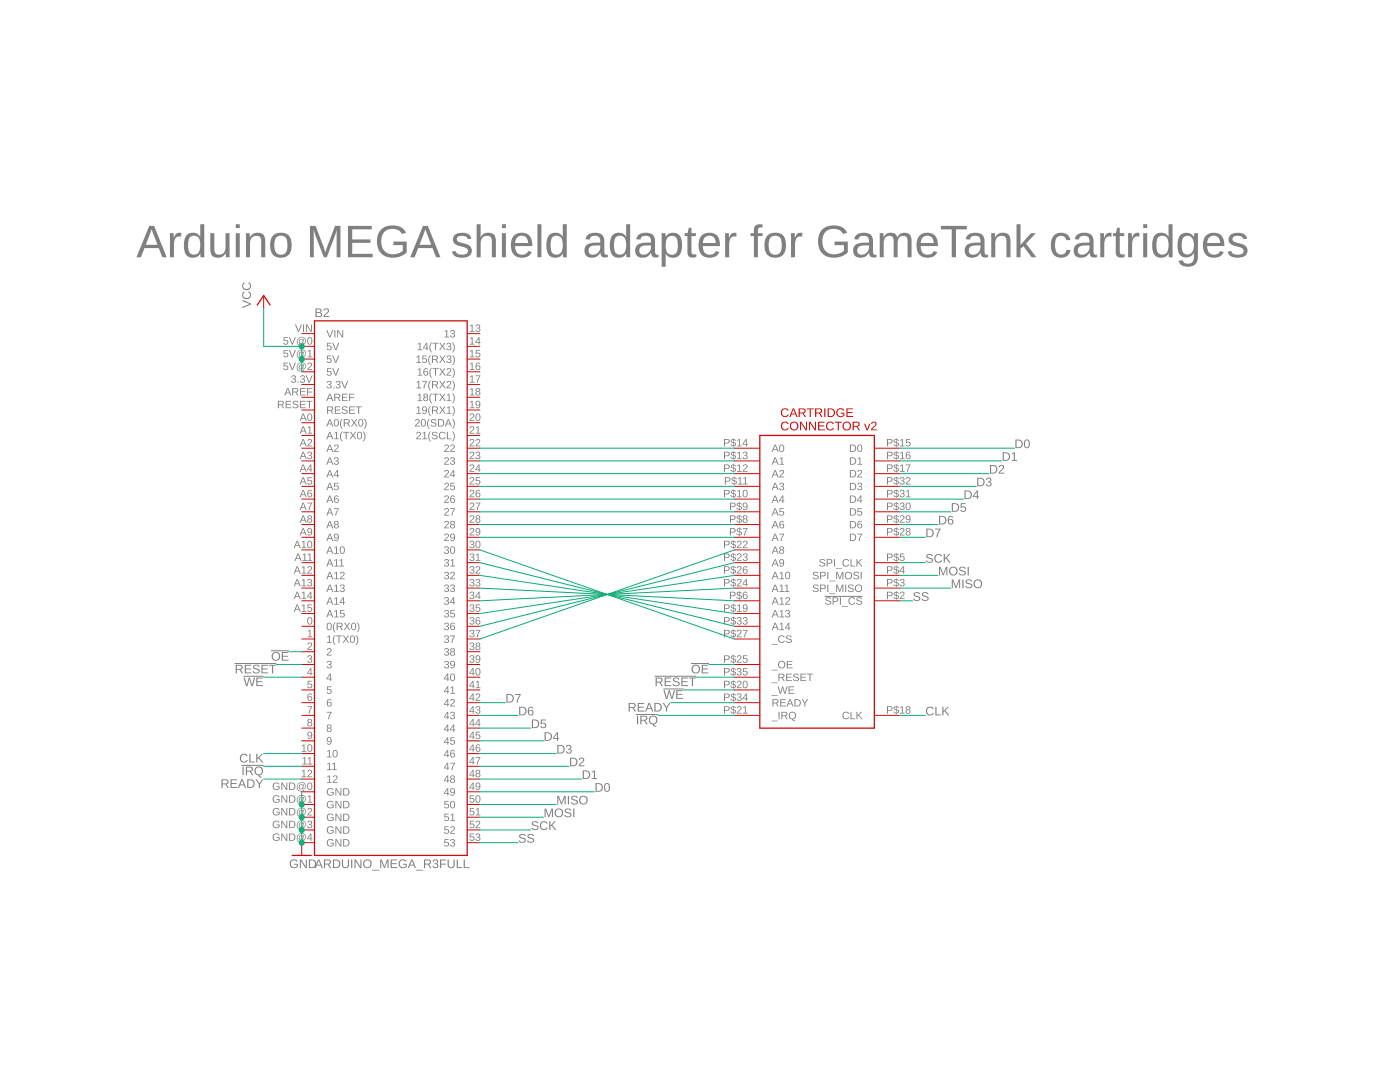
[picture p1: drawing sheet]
<?xml version="1.0" encoding="utf-8"?>
<!DOCTYPE eagle SYSTEM "eagle.dtd">
<!--
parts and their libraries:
SparkFun-Boards: Licensing: Creative Commons ShareAlike 4.0 International - https://creativecommons.org/licenses/by-sa/4.0
-->
<eagle version="9.6.2">
<drawing>
<settings>
<setting alwaysvectorfont="no"/>
<setting verticaltext="up"/>
</settings>
<grid distance="0.1" unitdist="inch" unit="inch" style="lines" multiple="1" display="no" altdistance="0.01" altunitdist="inch" altunit="inch"/>
<schematic xreflabel="%F%N/%S.%C%R" xrefpart="/%S.%C%R">
<libraries>
<library name="0_gametankparts">
<symbols>
<symbol name="IC_POWER">
<pin name="VCC" x="0" y="12.7" length="middle" direction="pwr" rot="R270"/>
<pin name="GND" x="0" y="-10.16" length="middle" direction="pwr" rot="R90"/>
</symbol>
<symbol name="GT_CART(3)">
<pin name="_RESET" x="-15.24" y="-25.4" length="middle"/>
<pin name="READY" x="-15.24" y="-30.48" length="middle"/>
<pin name="A14" x="-15.24" y="-15.24" length="middle"/>
<pin name="D3" x="17.78" y="12.7" length="middle" rot="R180"/>
<pin name="D4" x="17.78" y="10.16" length="middle" rot="R180"/>
<pin name="D5" x="17.78" y="7.62" length="middle" rot="R180"/>
<pin name="D6" x="17.78" y="5.08" length="middle" rot="R180"/>
<pin name="D7" x="17.78" y="2.54" length="middle" rot="R180"/>
<pin name="_CS" x="-15.24" y="-17.78" length="middle"/>
<pin name="A10" x="-15.24" y="-5.08" length="middle"/>
<pin name="_OE" x="-15.24" y="-22.86" length="middle"/>
<pin name="A11" x="-15.24" y="-7.62" length="middle"/>
<pin name="A9" x="-15.24" y="-2.54" length="middle"/>
<pin name="A8" x="-15.24" y="0" length="middle"/>
<pin name="_IRQ" x="-15.24" y="-33.02" length="middle"/>
<pin name="_WE" x="-15.24" y="-27.94" length="middle"/>
<pin name="A13" x="-15.24" y="-12.7" length="middle"/>
<pin name="CLK" x="17.78" y="-33.02" length="middle" rot="R180"/>
<pin name="D2" x="17.78" y="15.24" length="middle" rot="R180"/>
<pin name="D1" x="17.78" y="17.78" length="middle" rot="R180"/>
<pin name="D0" x="17.78" y="20.32" length="middle" rot="R180"/>
<pin name="A0" x="-15.24" y="20.32" length="middle"/>
<pin name="A1" x="-15.24" y="17.78" length="middle"/>
<pin name="A2" x="-15.24" y="15.24" length="middle"/>
<pin name="A3" x="-15.24" y="12.7" length="middle"/>
<pin name="A4" x="-15.24" y="10.16" length="middle"/>
<pin name="A5" x="-15.24" y="7.62" length="middle"/>
<pin name="A6" x="-15.24" y="5.08" length="middle"/>
<pin name="A7" x="-15.24" y="2.54" length="middle"/>
<pin name="A12" x="-15.24" y="-10.16" length="middle"/>
<pin name="SPI_CLK" x="17.78" y="-2.54" length="middle" rot="R180"/>
<pin name="SPI_MOSI" x="17.78" y="-5.08" length="middle" rot="R180"/>
<pin name="SPI_MISO" x="17.78" y="-7.62" length="middle" rot="R180"/>
<pin name="!SPI_CS" x="17.78" y="-10.16" length="middle" rot="R180"/>
<wire x1="-10.16" y1="22.86" x2="12.7" y2="22.86" width="0.254" layer="94"/>
<wire x1="12.7" y1="22.86" x2="12.7" y2="-35.56" width="0.254" layer="94"/>
<wire x1="12.7" y1="-35.56" x2="-10.16" y2="-35.56" width="0.254" layer="94"/>
<wire x1="-10.16" y1="-35.56" x2="-10.16" y2="22.86" width="0.254" layer="94"/>
<text x="-6.096" y="23.876" size="1.778" layer="94">CARTRIDGE
CONNECTOR v2</text>
</symbol>
</symbols>
<devicesets>
<deviceset name="GT_CART3">
<gates>
<gate name="G$2" symbol="IC_POWER" x="-35.56" y="0" addlevel="request"/>
<gate name="A" symbol="GT_CART(3)" x="0" y="0"/>
</gates>
<devices>
<device name="GT_SLOT" package="SLOT36">
<connects>
<connect gate="A" pin="!SPI_CS" pad="P$2"/>
<connect gate="A" pin="A0" pad="P$14"/>
<connect gate="A" pin="A1" pad="P$13"/>
<connect gate="A" pin="A10" pad="P$26"/>
<connect gate="A" pin="A11" pad="P$24"/>
<connect gate="A" pin="A12" pad="P$6"/>
<connect gate="A" pin="A13" pad="P$19"/>
<connect gate="A" pin="A14" pad="P$33"/>
<connect gate="A" pin="A2" pad="P$12"/>
<connect gate="A" pin="A3" pad="P$11"/>
<connect gate="A" pin="A4" pad="P$10"/>
<connect gate="A" pin="A5" pad="P$9"/>
<connect gate="A" pin="A6" pad="P$8"/>
<connect gate="A" pin="A7" pad="P$7"/>
<connect gate="A" pin="A8" pad="P$22"/>
<connect gate="A" pin="A9" pad="P$23"/>
<connect gate="A" pin="CLK" pad="P$18"/>
<connect gate="A" pin="D0" pad="P$15"/>
<connect gate="A" pin="D1" pad="P$16"/>
<connect gate="A" pin="D2" pad="P$17"/>
<connect gate="A" pin="D3" pad="P$32"/>
<connect gate="A" pin="D4" pad="P$31"/>
<connect gate="A" pin="D5" pad="P$30"/>
<connect gate="A" pin="D6" pad="P$29"/>
<connect gate="A" pin="D7" pad="P$28"/>
<connect gate="A" pin="READY" pad="P$34"/>
<connect gate="A" pin="SPI_CLK" pad="P$5"/>
<connect gate="A" pin="SPI_MISO" pad="P$3"/>
<connect gate="A" pin="SPI_MOSI" pad="P$4"/>
<connect gate="A" pin="_CS" pad="P$27"/>
<connect gate="A" pin="_IRQ" pad="P$21"/>
<connect gate="A" pin="_OE" pad="P$25"/>
<connect gate="A" pin="_RESET" pad="P$35"/>
<connect gate="A" pin="_WE" pad="P$20"/>
<connect gate="G$2" pin="GND" pad="P$36"/>
<connect gate="G$2" pin="VCC" pad="P$1"/>
</connects>
<technologies>
<technology name=""/>
</technologies>
</device>
<device name="GT_CARD" package="CARD36">
<connects>
<connect gate="A" pin="!SPI_CS" pad="P$2"/>
<connect gate="A" pin="A0" pad="P$14"/>
<connect gate="A" pin="A1" pad="P$13"/>
<connect gate="A" pin="A10" pad="P$26"/>
<connect gate="A" pin="A11" pad="P$24"/>
<connect gate="A" pin="A12" pad="P$6"/>
<connect gate="A" pin="A13" pad="P$19"/>
<connect gate="A" pin="A14" pad="P$33"/>
<connect gate="A" pin="A2" pad="P$12"/>
<connect gate="A" pin="A3" pad="P$11"/>
<connect gate="A" pin="A4" pad="P$10"/>
<connect gate="A" pin="A5" pad="P$9"/>
<connect gate="A" pin="A6" pad="P$8"/>
<connect gate="A" pin="A7" pad="P$7"/>
<connect gate="A" pin="A8" pad="P$22"/>
<connect gate="A" pin="A9" pad="P$23"/>
<connect gate="A" pin="CLK" pad="P$18"/>
<connect gate="A" pin="D0" pad="P$15"/>
<connect gate="A" pin="D1" pad="P$16"/>
<connect gate="A" pin="D2" pad="P$17"/>
<connect gate="A" pin="D3" pad="P$32"/>
<connect gate="A" pin="D4" pad="P$31"/>
<connect gate="A" pin="D5" pad="P$30"/>
<connect gate="A" pin="D6" pad="P$29"/>
<connect gate="A" pin="D7" pad="P$28"/>
<connect gate="A" pin="READY" pad="P$34"/>
<connect gate="A" pin="SPI_CLK" pad="P$5"/>
<connect gate="A" pin="SPI_MISO" pad="P$3"/>
<connect gate="A" pin="SPI_MOSI" pad="P$4"/>
<connect gate="A" pin="_CS" pad="P$27"/>
<connect gate="A" pin="_IRQ" pad="P$21"/>
<connect gate="A" pin="_OE" pad="P$25"/>
<connect gate="A" pin="_RESET" pad="P$35"/>
<connect gate="A" pin="_WE" pad="P$20"/>
<connect gate="G$2" pin="GND" pad="P$36"/>
<connect gate="G$2" pin="VCC" pad="P$1"/>
</connects>
<technologies>
<technology name=""/>
</technologies>
</device>
</devices>
</deviceset>
</devicesets>
</library>
<library name="SparkFun-Boards">
<symbols>
<symbol name="ARDUINO-MEGA">
<wire x1="-15.24" y1="-53.34" x2="15.24" y2="-53.34" width="0.254" layer="94"/>
<wire x1="15.24" y1="-53.34" x2="15.24" y2="53.34" width="0.254" layer="94"/>
<wire x1="15.24" y1="53.34" x2="-15.24" y2="53.34" width="0.254" layer="94"/>
<wire x1="-15.24" y1="53.34" x2="-15.24" y2="-53.34" width="0.254" layer="94"/>
<text x="-15.24" y="54.102" size="1.778" layer="95">&gt;NAME</text>
<text x="-15.24" y="-55.88" size="1.778" layer="96">&gt;VALUE</text>
<pin name="5V@0" x="-17.78" y="48.26" length="short"/>
<pin name="RESET" x="-17.78" y="35.56" length="short"/>
<pin name="5V@1" x="-17.78" y="45.72" length="short"/>
<pin name="A0(RX0)" x="-17.78" y="33.02" length="short"/>
<pin name="A1(TX0)" x="-17.78" y="30.48" length="short"/>
<pin name="A2" x="-17.78" y="27.94" length="short"/>
<pin name="A3" x="-17.78" y="25.4" length="short"/>
<pin name="A4" x="-17.78" y="22.86" length="short"/>
<pin name="A5" x="-17.78" y="20.32" length="short"/>
<pin name="A6" x="-17.78" y="17.78" length="short"/>
<pin name="A7" x="-17.78" y="15.24" length="short"/>
<pin name="A8" x="-17.78" y="12.7" length="short"/>
<pin name="A9" x="-17.78" y="10.16" length="short"/>
<pin name="A10" x="-17.78" y="7.62" length="short"/>
<pin name="A11" x="-17.78" y="5.08" length="short"/>
<pin name="A12" x="-17.78" y="2.54" length="short"/>
<pin name="A13" x="-17.78" y="0" length="short"/>
<pin name="A14" x="-17.78" y="-2.54" length="short"/>
<pin name="A15" x="-17.78" y="-5.08" length="short"/>
<pin name="1(TX0)" x="-17.78" y="-10.16" length="short"/>
<pin name="2" x="-17.78" y="-12.7" length="short"/>
<pin name="3" x="-17.78" y="-15.24" length="short"/>
<pin name="4" x="-17.78" y="-17.78" length="short"/>
<pin name="5" x="-17.78" y="-20.32" length="short"/>
<pin name="6" x="-17.78" y="-22.86" length="short"/>
<pin name="7" x="-17.78" y="-25.4" length="short"/>
<pin name="8" x="-17.78" y="-27.94" length="short"/>
<pin name="9" x="-17.78" y="-30.48" length="short"/>
<pin name="10" x="-17.78" y="-33.02" length="short"/>
<pin name="GND@4" x="-17.78" y="-50.8" length="short"/>
<pin name="16(TX2)" x="17.78" y="43.18" length="short" rot="R180"/>
<pin name="17(RX2)" x="17.78" y="40.64" length="short" rot="R180"/>
<pin name="18(TX1)" x="17.78" y="38.1" length="short" rot="R180"/>
<pin name="22" x="17.78" y="27.94" length="short" rot="R180"/>
<pin name="23" x="17.78" y="25.4" length="short" rot="R180"/>
<pin name="24" x="17.78" y="22.86" length="short" rot="R180"/>
<pin name="25" x="17.78" y="20.32" length="short" rot="R180"/>
<pin name="26" x="17.78" y="17.78" length="short" rot="R180"/>
<pin name="27" x="17.78" y="15.24" length="short" rot="R180"/>
<pin name="28" x="17.78" y="12.7" length="short" rot="R180"/>
<pin name="29" x="17.78" y="10.16" length="short" rot="R180"/>
<pin name="30" x="17.78" y="7.62" length="short" rot="R180"/>
<pin name="31" x="17.78" y="5.08" length="short" rot="R180"/>
<pin name="32" x="17.78" y="2.54" length="short" rot="R180"/>
<pin name="33" x="17.78" y="0" length="short" rot="R180"/>
<pin name="34" x="17.78" y="-2.54" length="short" rot="R180"/>
<pin name="35" x="17.78" y="-5.08" length="short" rot="R180"/>
<pin name="36" x="17.78" y="-7.62" length="short" rot="R180"/>
<pin name="37" x="17.78" y="-10.16" length="short" rot="R180"/>
<pin name="38" x="17.78" y="-12.7" length="short" rot="R180"/>
<pin name="40" x="17.78" y="-17.78" length="short" rot="R180"/>
<pin name="39" x="17.78" y="-15.24" length="short" rot="R180"/>
<pin name="41" x="17.78" y="-20.32" length="short" rot="R180"/>
<pin name="42" x="17.78" y="-22.86" length="short" rot="R180"/>
<pin name="43" x="17.78" y="-25.4" length="short" rot="R180"/>
<pin name="44" x="17.78" y="-27.94" length="short" rot="R180"/>
<pin name="45" x="17.78" y="-30.48" length="short" rot="R180"/>
<pin name="46" x="17.78" y="-33.02" length="short" rot="R180"/>
<pin name="47" x="17.78" y="-35.56" length="short" rot="R180"/>
<pin name="48" x="17.78" y="-38.1" length="short" rot="R180"/>
<pin name="11" x="-17.78" y="-35.56" length="short"/>
<pin name="12" x="-17.78" y="-38.1" length="short"/>
<pin name="13" x="17.78" y="50.8" length="short" rot="R180"/>
<pin name="15(RX3)" x="17.78" y="45.72" length="short" rot="R180"/>
<pin name="14(TX3)" x="17.78" y="48.26" length="short" rot="R180"/>
<pin name="GND@0" x="-17.78" y="-40.64" length="short"/>
<pin name="GND@1" x="-17.78" y="-43.18" length="short"/>
<pin name="GND@2" x="-17.78" y="-45.72" length="short"/>
<pin name="GND@3" x="-17.78" y="-48.26" length="short"/>
<pin name="53" x="17.78" y="-50.8" length="short" rot="R180"/>
<pin name="52" x="17.78" y="-48.26" length="short" rot="R180"/>
<pin name="51" x="17.78" y="-45.72" length="short" rot="R180"/>
<pin name="50" x="17.78" y="-43.18" length="short" rot="R180"/>
<pin name="49" x="17.78" y="-40.64" length="short" rot="R180"/>
<pin name="5V@2" x="-17.78" y="43.18" length="short"/>
<pin name="3.3V" x="-17.78" y="40.64" length="short"/>
<pin name="AREF" x="-17.78" y="38.1" length="short"/>
<pin name="21(SCL)" x="17.78" y="30.48" length="short" rot="R180"/>
<pin name="20(SDA)" x="17.78" y="33.02" length="short" rot="R180"/>
<pin name="19(RX1)" x="17.78" y="35.56" length="short" rot="R180"/>
<pin name="VIN" x="-17.78" y="50.8" length="short"/>
<pin name="0(RX0)" x="-17.78" y="-7.62" length="short"/>
</symbol>
</symbols>
<devicesets>
<deviceset name="ARDUINO_MEGA_R3" prefix="B">
<gates>
<gate name="G$1" symbol="ARDUINO-MEGA" x="0" y="0"/>
</gates>
<devices>
<device name="FULL" package="ARDUINO_MEGA">
<connects>
<connect gate="G$1" pin="0(RX0)" pad="0"/>
<connect gate="G$1" pin="1(TX0)" pad="1"/>
<connect gate="G$1" pin="10" pad="10"/>
<connect gate="G$1" pin="11" pad="11"/>
<connect gate="G$1" pin="12" pad="12"/>
<connect gate="G$1" pin="13" pad="13"/>
<connect gate="G$1" pin="14(TX3)" pad="14"/>
<connect gate="G$1" pin="15(RX3)" pad="15"/>
<connect gate="G$1" pin="16(TX2)" pad="16"/>
<connect gate="G$1" pin="17(RX2)" pad="17"/>
<connect gate="G$1" pin="18(TX1)" pad="18"/>
<connect gate="G$1" pin="19(RX1)" pad="19"/>
<connect gate="G$1" pin="2" pad="2"/>
<connect gate="G$1" pin="20(SDA)" pad="20"/>
<connect gate="G$1" pin="21(SCL)" pad="21"/>
<connect gate="G$1" pin="22" pad="22"/>
<connect gate="G$1" pin="23" pad="23"/>
<connect gate="G$1" pin="24" pad="24"/>
<connect gate="G$1" pin="25" pad="25"/>
<connect gate="G$1" pin="26" pad="26"/>
<connect gate="G$1" pin="27" pad="27"/>
<connect gate="G$1" pin="28" pad="28"/>
<connect gate="G$1" pin="29" pad="29"/>
<connect gate="G$1" pin="3" pad="3"/>
<connect gate="G$1" pin="3.3V" pad="3.3V"/>
<connect gate="G$1" pin="30" pad="30"/>
<connect gate="G$1" pin="31" pad="31"/>
<connect gate="G$1" pin="32" pad="32"/>
<connect gate="G$1" pin="33" pad="33"/>
<connect gate="G$1" pin="34" pad="34"/>
<connect gate="G$1" pin="35" pad="35"/>
<connect gate="G$1" pin="36" pad="36"/>
<connect gate="G$1" pin="37" pad="37"/>
<connect gate="G$1" pin="38" pad="38"/>
<connect gate="G$1" pin="39" pad="39"/>
<connect gate="G$1" pin="4" pad="4"/>
<connect gate="G$1" pin="40" pad="40"/>
<connect gate="G$1" pin="41" pad="41"/>
<connect gate="G$1" pin="42" pad="42"/>
<connect gate="G$1" pin="43" pad="43"/>
<connect gate="G$1" pin="44" pad="44"/>
<connect gate="G$1" pin="45" pad="45"/>
<connect gate="G$1" pin="46" pad="46"/>
<connect gate="G$1" pin="47" pad="47"/>
<connect gate="G$1" pin="48" pad="48"/>
<connect gate="G$1" pin="49" pad="49"/>
<connect gate="G$1" pin="5" pad="5"/>
<connect gate="G$1" pin="50" pad="50"/>
<connect gate="G$1" pin="51" pad="51"/>
<connect gate="G$1" pin="52" pad="52"/>
<connect gate="G$1" pin="53" pad="53"/>
<connect gate="G$1" pin="5V@0" pad="5V@0"/>
<connect gate="G$1" pin="5V@1" pad="5V@1"/>
<connect gate="G$1" pin="5V@2" pad="5V@2"/>
<connect gate="G$1" pin="6" pad="6"/>
<connect gate="G$1" pin="7" pad="7"/>
<connect gate="G$1" pin="8" pad="8"/>
<connect gate="G$1" pin="9" pad="9"/>
<connect gate="G$1" pin="A0(RX0)" pad="A0"/>
<connect gate="G$1" pin="A1(TX0)" pad="A1"/>
<connect gate="G$1" pin="A10" pad="A10"/>
<connect gate="G$1" pin="A11" pad="A11"/>
<connect gate="G$1" pin="A12" pad="A12"/>
<connect gate="G$1" pin="A13" pad="A13"/>
<connect gate="G$1" pin="A14" pad="A14"/>
<connect gate="G$1" pin="A15" pad="A15"/>
<connect gate="G$1" pin="A2" pad="A2"/>
<connect gate="G$1" pin="A3" pad="A3"/>
<connect gate="G$1" pin="A4" pad="A4"/>
<connect gate="G$1" pin="A5" pad="A5"/>
<connect gate="G$1" pin="A6" pad="A6"/>
<connect gate="G$1" pin="A7" pad="A7"/>
<connect gate="G$1" pin="A8" pad="A8"/>
<connect gate="G$1" pin="A9" pad="A9"/>
<connect gate="G$1" pin="AREF" pad="AREF"/>
<connect gate="G$1" pin="GND@0" pad="GND@0"/>
<connect gate="G$1" pin="GND@1" pad="GND@1"/>
<connect gate="G$1" pin="GND@2" pad="GND@2"/>
<connect gate="G$1" pin="GND@3" pad="GND@3"/>
<connect gate="G$1" pin="GND@4" pad="GND@4"/>
<connect gate="G$1" pin="RESET" pad="RESET"/>
<connect gate="G$1" pin="VIN" pad="VIN"/>
</connects>
<package3dinstances>
<package3dinstance package3d_urn="urn:adsk.eagle:package:37320/1"/>
</package3dinstances>
<technologies>
<technology name=""/>
</technologies>
</device>
</devices>
</deviceset>
</devicesets>
</library>
<library name="supply1">
<symbols>
<symbol name="GND">
<wire x1="-1.905" y1="0" x2="1.905" y2="0" width="0.254" layer="94"/>
<text x="-2.54" y="-2.54" size="1.778" layer="96">&gt;VALUE</text>
<pin name="GND" x="0" y="2.54" visible="off" length="short" direction="sup" rot="R270"/>
</symbol>
<symbol name="VCC">
<wire x1="1.27" y1="-1.905" x2="0" y2="0" width="0.254" layer="94"/>
<wire x1="0" y1="0" x2="-1.27" y2="-1.905" width="0.254" layer="94"/>
<text x="-2.54" y="-2.54" size="1.778" layer="96" rot="R90">&gt;VALUE</text>
<pin name="VCC" x="0" y="-2.54" visible="off" length="short" direction="sup" rot="R90"/>
</symbol>
</symbols>
<devicesets>
<deviceset name="GND" prefix="GND">
<gates>
<gate name="1" symbol="GND" x="0" y="0"/>
</gates>
<devices>
<device name="">
<technologies>
<technology name=""/>
</technologies>
</device>
</devices>
</deviceset>
<deviceset name="VCC" prefix="P+">
<gates>
<gate name="VCC" symbol="VCC" x="0" y="0"/>
</gates>
<devices>
<device name="">
<technologies>
<technology name=""/>
</technologies>
</device>
</devices>
</deviceset>
</devicesets>
</library>
</libraries>
<attributes>
</attributes>
<variantdefs>
</variantdefs>
<classes>
<class number="0" name="default" width="0.1524" drill="0">
</class>
</classes>
<parts>
<part name="U$1" library="0_gametankparts" deviceset="GT_CART3" device="GT_SLOT"/>
<part name="B2" library="SparkFun-Boards" deviceset="ARDUINO_MEGA_R3" device="FULL" package3d_urn="urn:adsk.eagle:package:37320/1"/>
<part name="GND1" library="supply1" deviceset="GND" device=""/>
<part name="P+1" library="supply1" deviceset="VCC" device=""/>
</parts>
<sheets>
<sheet>
<plain>
</plain>
<instances>
<instance part="U$1" gate="A" x="60.96" y="33.02" smashed="yes"/>
<instance part="B2" gate="G$1" x="-22.86" y="25.4" smashed="yes">
<attribute name="NAME" x="-38.1" y="79.502" size="1.778" layer="95"/>
<attribute name="VALUE" x="-38.1" y="-30.48" size="1.778" layer="96"/>
</instance>
<instance part="GND1" gate="1" x="-40.64" y="-27.94" smashed="yes">
<attribute name="VALUE" x="-43.18" y="-30.48" size="1.778" layer="96"/>
</instance>
<instance part="P+1" gate="VCC" x="-48.26" y="83.82" smashed="yes">
<attribute name="VALUE" x="-50.8" y="81.28" size="1.778" layer="96" rot="R90"/>
</instance>
</instances>
<busses>
</busses>
<nets>
<net name="N$13" class="0">
<segment>
<pinref part="B2" gate="G$1" pin="22"/>
<pinref part="U$1" gate="A" pin="A0"/>
<wire x1="45.72" y1="53.34" x2="-5.08" y2="53.34" width="0.1524" layer="91"/>
</segment>
</net>
<net name="N$14" class="0">
<segment>
<pinref part="B2" gate="G$1" pin="23"/>
<pinref part="U$1" gate="A" pin="A1"/>
<wire x1="45.72" y1="50.8" x2="-5.08" y2="50.8" width="0.1524" layer="91"/>
</segment>
</net>
<net name="N$15" class="0">
<segment>
<pinref part="B2" gate="G$1" pin="24"/>
<pinref part="U$1" gate="A" pin="A2"/>
<wire x1="45.72" y1="48.26" x2="-5.08" y2="48.26" width="0.1524" layer="91"/>
</segment>
</net>
<net name="N$16" class="0">
<segment>
<pinref part="B2" gate="G$1" pin="25"/>
<pinref part="U$1" gate="A" pin="A3"/>
<wire x1="45.72" y1="45.72" x2="-5.08" y2="45.72" width="0.1524" layer="91"/>
</segment>
</net>
<net name="N$17" class="0">
<segment>
<pinref part="B2" gate="G$1" pin="26"/>
<pinref part="U$1" gate="A" pin="A4"/>
<wire x1="45.72" y1="43.18" x2="-5.08" y2="43.18" width="0.1524" layer="91"/>
</segment>
</net>
<net name="N$18" class="0">
<segment>
<pinref part="B2" gate="G$1" pin="27"/>
<pinref part="U$1" gate="A" pin="A5"/>
<wire x1="45.72" y1="40.64" x2="-5.08" y2="40.64" width="0.1524" layer="91"/>
</segment>
</net>
<net name="N$19" class="0">
<segment>
<pinref part="B2" gate="G$1" pin="28"/>
<pinref part="U$1" gate="A" pin="A6"/>
<wire x1="45.72" y1="38.1" x2="-5.08" y2="38.1" width="0.1524" layer="91"/>
</segment>
</net>
<net name="N$20" class="0">
<segment>
<pinref part="B2" gate="G$1" pin="29"/>
<pinref part="U$1" gate="A" pin="A7"/>
<wire x1="45.72" y1="35.56" x2="-5.08" y2="35.56" width="0.1524" layer="91"/>
</segment>
</net>
<net name="N$1" class="0">
<segment>
<pinref part="B2" gate="G$1" pin="37"/>
<pinref part="U$1" gate="A" pin="A8"/>
<wire x1="-5.08" y1="15.24" x2="45.72" y2="33.02" width="0.1524" layer="91"/>
</segment>
</net>
<net name="N$2" class="0">
<segment>
<pinref part="B2" gate="G$1" pin="36"/>
<pinref part="U$1" gate="A" pin="A9"/>
<wire x1="-5.08" y1="17.78" x2="45.72" y2="30.48" width="0.1524" layer="91"/>
</segment>
</net>
<net name="N$3" class="0">
<segment>
<pinref part="B2" gate="G$1" pin="35"/>
<pinref part="U$1" gate="A" pin="A10"/>
<wire x1="-5.08" y1="20.32" x2="45.72" y2="27.94" width="0.1524" layer="91"/>
</segment>
</net>
<net name="N$4" class="0">
<segment>
<pinref part="B2" gate="G$1" pin="34"/>
<pinref part="U$1" gate="A" pin="A11"/>
<wire x1="-5.08" y1="22.86" x2="45.72" y2="25.4" width="0.1524" layer="91"/>
</segment>
</net>
<net name="N$5" class="0">
<segment>
<pinref part="B2" gate="G$1" pin="33"/>
<pinref part="U$1" gate="A" pin="A12"/>
<wire x1="-5.08" y1="25.4" x2="45.72" y2="22.86" width="0.1524" layer="91"/>
</segment>
</net>
<net name="N$6" class="0">
<segment>
<pinref part="B2" gate="G$1" pin="32"/>
<pinref part="U$1" gate="A" pin="A13"/>
<wire x1="-5.08" y1="27.94" x2="45.72" y2="20.32" width="0.1524" layer="91"/>
</segment>
</net>
<net name="N$7" class="0">
<segment>
<pinref part="B2" gate="G$1" pin="31"/>
<pinref part="U$1" gate="A" pin="A14"/>
<wire x1="-5.08" y1="30.48" x2="45.72" y2="17.78" width="0.1524" layer="91"/>
</segment>
</net>
<net name="N$8" class="0">
<segment>
<pinref part="B2" gate="G$1" pin="30"/>
<pinref part="U$1" gate="A" pin="_CS"/>
<wire x1="-5.08" y1="33.02" x2="45.72" y2="15.24" width="0.1524" layer="91"/>
</segment>
</net>
<net name="D0" class="0">
<segment>
<pinref part="B2" gate="G$1" pin="49"/>
<wire x1="-5.08" y1="-15.24" x2="17.78" y2="-15.24" width="0.1524" layer="91"/>
<label x="17.78" y="-15.24" size="1.778" layer="95"/>
</segment>
<segment>
<pinref part="U$1" gate="A" pin="D0"/>
<wire x1="78.74" y1="53.34" x2="101.6" y2="53.34" width="0.1524" layer="91"/>
<label x="101.6" y="53.34" size="1.778" layer="95"/>
</segment>
</net>
<net name="D1" class="0">
<segment>
<pinref part="B2" gate="G$1" pin="48"/>
<wire x1="-5.08" y1="-12.7" x2="15.24" y2="-12.7" width="0.1524" layer="91"/>
<label x="15.24" y="-12.7" size="1.778" layer="95"/>
</segment>
<segment>
<pinref part="U$1" gate="A" pin="D1"/>
<wire x1="78.74" y1="50.8" x2="99.06" y2="50.8" width="0.1524" layer="91"/>
<label x="99.06" y="50.8" size="1.778" layer="95"/>
</segment>
</net>
<net name="D2" class="0">
<segment>
<pinref part="B2" gate="G$1" pin="47"/>
<wire x1="-5.08" y1="-10.16" x2="12.7" y2="-10.16" width="0.1524" layer="91"/>
<label x="12.7" y="-10.16" size="1.778" layer="95"/>
</segment>
<segment>
<pinref part="U$1" gate="A" pin="D2"/>
<wire x1="78.74" y1="48.26" x2="96.52" y2="48.26" width="0.1524" layer="91"/>
<label x="96.52" y="48.26" size="1.778" layer="95"/>
</segment>
</net>
<net name="D3" class="0">
<segment>
<pinref part="B2" gate="G$1" pin="46"/>
<wire x1="-5.08" y1="-7.62" x2="10.16" y2="-7.62" width="0.1524" layer="91"/>
<label x="10.16" y="-7.62" size="1.778" layer="95"/>
</segment>
<segment>
<pinref part="U$1" gate="A" pin="D3"/>
<wire x1="78.74" y1="45.72" x2="93.98" y2="45.72" width="0.1524" layer="91"/>
<label x="93.98" y="45.72" size="1.778" layer="95"/>
</segment>
</net>
<net name="D4" class="0">
<segment>
<pinref part="B2" gate="G$1" pin="45"/>
<wire x1="-5.08" y1="-5.08" x2="7.62" y2="-5.08" width="0.1524" layer="91"/>
<label x="7.62" y="-5.08" size="1.778" layer="95"/>
</segment>
<segment>
<pinref part="U$1" gate="A" pin="D4"/>
<wire x1="78.74" y1="43.18" x2="91.44" y2="43.18" width="0.1524" layer="91"/>
<label x="91.44" y="43.18" size="1.778" layer="95"/>
</segment>
</net>
<net name="D5" class="0">
<segment>
<pinref part="B2" gate="G$1" pin="44"/>
<wire x1="-5.08" y1="-2.54" x2="5.08" y2="-2.54" width="0.1524" layer="91"/>
<label x="5.08" y="-2.54" size="1.778" layer="95"/>
</segment>
<segment>
<pinref part="U$1" gate="A" pin="D5"/>
<wire x1="78.74" y1="40.64" x2="88.9" y2="40.64" width="0.1524" layer="91"/>
<label x="88.9" y="40.64" size="1.778" layer="95"/>
</segment>
</net>
<net name="D6" class="0">
<segment>
<pinref part="B2" gate="G$1" pin="43"/>
<wire x1="-5.08" y1="0" x2="2.54" y2="0" width="0.1524" layer="91"/>
<label x="2.54" y="0" size="1.778" layer="95"/>
</segment>
<segment>
<pinref part="U$1" gate="A" pin="D6"/>
<wire x1="78.74" y1="38.1" x2="86.36" y2="38.1" width="0.1524" layer="91"/>
<label x="86.36" y="38.1" size="1.778" layer="95"/>
</segment>
</net>
<net name="D7" class="0">
<segment>
<pinref part="B2" gate="G$1" pin="42"/>
<wire x1="-5.08" y1="2.54" x2="0" y2="2.54" width="0.1524" layer="91"/>
<label x="0" y="2.54" size="1.778" layer="95"/>
</segment>
<segment>
<pinref part="U$1" gate="A" pin="D7"/>
<wire x1="78.74" y1="35.56" x2="83.82" y2="35.56" width="0.1524" layer="91"/>
<label x="83.82" y="35.56" size="1.778" layer="95"/>
</segment>
</net>
<net name="GND" class="0">
<segment>
<pinref part="B2" gate="G$1" pin="GND@0"/>
<pinref part="B2" gate="G$1" pin="GND@4"/>
<wire x1="-40.64" y1="-15.24" x2="-40.64" y2="-17.78" width="0.1524" layer="91"/>
<pinref part="B2" gate="G$1" pin="GND@1"/>
<wire x1="-40.64" y1="-17.78" x2="-40.64" y2="-20.32" width="0.1524" layer="91"/>
<junction x="-40.64" y="-17.78"/>
<pinref part="B2" gate="G$1" pin="GND@2"/>
<wire x1="-40.64" y1="-20.32" x2="-40.64" y2="-22.86" width="0.1524" layer="91"/>
<junction x="-40.64" y="-20.32"/>
<pinref part="B2" gate="G$1" pin="GND@3"/>
<wire x1="-40.64" y1="-22.86" x2="-40.64" y2="-25.4" width="0.1524" layer="91"/>
<junction x="-40.64" y="-22.86"/>
<pinref part="GND1" gate="1" pin="GND"/>
<junction x="-40.64" y="-25.4"/>
</segment>
</net>
<net name="VCC" class="0">
<segment>
<pinref part="B2" gate="G$1" pin="5V@0"/>
<pinref part="B2" gate="G$1" pin="5V@2"/>
<wire x1="-40.64" y1="73.66" x2="-40.64" y2="71.12" width="0.1524" layer="91"/>
<pinref part="B2" gate="G$1" pin="5V@1"/>
<wire x1="-40.64" y1="71.12" x2="-40.64" y2="68.58" width="0.1524" layer="91"/>
<junction x="-40.64" y="71.12"/>
<wire x1="-40.64" y1="73.66" x2="-48.26" y2="73.66" width="0.1524" layer="91"/>
<junction x="-40.64" y="73.66"/>
<wire x1="-48.26" y1="73.66" x2="-48.26" y2="81.28" width="0.1524" layer="91"/>
<pinref part="P+1" gate="VCC" pin="VCC"/>
</segment>
</net>
<net name="MISO" class="0">
<segment>
<pinref part="B2" gate="G$1" pin="50"/>
<wire x1="-5.08" y1="-17.78" x2="10.16" y2="-17.78" width="0.1524" layer="91"/>
<label x="10.16" y="-17.78" size="1.778" layer="95"/>
</segment>
<segment>
<pinref part="U$1" gate="A" pin="SPI_MISO"/>
<wire x1="78.74" y1="25.4" x2="88.9" y2="25.4" width="0.1524" layer="91"/>
<label x="88.9" y="25.4" size="1.778" layer="95"/>
</segment>
</net>
<net name="MOSI" class="0">
<segment>
<pinref part="B2" gate="G$1" pin="51"/>
<wire x1="-5.08" y1="-20.32" x2="7.62" y2="-20.32" width="0.1524" layer="91"/>
<label x="7.62" y="-20.32" size="1.778" layer="95"/>
</segment>
<segment>
<pinref part="U$1" gate="A" pin="SPI_MOSI"/>
<wire x1="78.74" y1="27.94" x2="86.36" y2="27.94" width="0.1524" layer="91"/>
<label x="86.36" y="27.94" size="1.778" layer="95"/>
</segment>
</net>
<net name="SCK" class="0">
<segment>
<pinref part="B2" gate="G$1" pin="52"/>
<wire x1="-5.08" y1="-22.86" x2="5.08" y2="-22.86" width="0.1524" layer="91"/>
<label x="5.08" y="-22.86" size="1.778" layer="95"/>
</segment>
<segment>
<pinref part="U$1" gate="A" pin="SPI_CLK"/>
<wire x1="78.74" y1="30.48" x2="83.82" y2="30.48" width="0.1524" layer="91"/>
<label x="83.82" y="30.48" size="1.778" layer="95"/>
</segment>
</net>
<net name="SS" class="0">
<segment>
<pinref part="B2" gate="G$1" pin="53"/>
<wire x1="-5.08" y1="-25.4" x2="2.54" y2="-25.4" width="0.1524" layer="91"/>
<label x="2.54" y="-25.4" size="1.778" layer="95"/>
</segment>
<segment>
<pinref part="U$1" gate="A" pin="!SPI_CS"/>
<wire x1="78.74" y1="22.86" x2="81.28" y2="22.86" width="0.1524" layer="91"/>
<label x="81.28" y="22.86" size="1.778" layer="95"/>
</segment>
</net>
<net name="CLK" class="0">
<segment>
<pinref part="U$1" gate="A" pin="CLK"/>
<wire x1="78.74" y1="0" x2="83.82" y2="0" width="0.1524" layer="91"/>
<label x="83.82" y="0" size="1.778" layer="95"/>
</segment>
<segment>
<pinref part="B2" gate="G$1" pin="10"/>
<wire x1="-40.64" y1="-7.62" x2="-48.26" y2="-7.62" width="0.1524" layer="91"/>
<label x="-48.26" y="-7.62" size="1.778" layer="95" rot="R180"/>
</segment>
</net>
<net name="!OE" class="0">
<segment>
<pinref part="U$1" gate="A" pin="_OE"/>
<wire x1="45.72" y1="10.16" x2="40.64" y2="10.16" width="0.1524" layer="91"/>
<label x="40.64" y="10.16" size="1.778" layer="95" rot="R180"/>
</segment>
<segment>
<pinref part="B2" gate="G$1" pin="2"/>
<wire x1="-40.64" y1="12.7" x2="-43.18" y2="12.7" width="0.1524" layer="91"/>
<label x="-43.18" y="12.7" size="1.778" layer="95" rot="R180"/>
</segment>
</net>
<net name="!RESET" class="0">
<segment>
<pinref part="U$1" gate="A" pin="_RESET"/>
<wire x1="45.72" y1="7.62" x2="38.1" y2="7.62" width="0.1524" layer="91"/>
<label x="38.1" y="7.62" size="1.778" layer="95" rot="R180"/>
</segment>
<segment>
<pinref part="B2" gate="G$1" pin="3"/>
<wire x1="-40.64" y1="10.16" x2="-45.72" y2="10.16" width="0.1524" layer="91"/>
<label x="-45.72" y="10.16" size="1.778" layer="95" rot="R180"/>
</segment>
</net>
<net name="!WE" class="0">
<segment>
<pinref part="U$1" gate="A" pin="_WE"/>
<wire x1="45.72" y1="5.08" x2="35.56" y2="5.08" width="0.1524" layer="91"/>
<label x="35.56" y="5.08" size="1.778" layer="95" rot="R180"/>
</segment>
<segment>
<pinref part="B2" gate="G$1" pin="4"/>
<wire x1="-40.64" y1="7.62" x2="-48.26" y2="7.62" width="0.1524" layer="91"/>
<label x="-48.26" y="7.62" size="1.778" layer="95" rot="R180"/>
</segment>
</net>
<net name="READY" class="0">
<segment>
<pinref part="U$1" gate="A" pin="READY"/>
<wire x1="45.72" y1="2.54" x2="33.02" y2="2.54" width="0.1524" layer="91"/>
<label x="33.02" y="2.54" size="1.778" layer="95" rot="R180"/>
</segment>
<segment>
<pinref part="B2" gate="G$1" pin="12"/>
<wire x1="-40.64" y1="-12.7" x2="-48.26" y2="-12.7" width="0.1524" layer="91"/>
<label x="-48.26" y="-12.7" size="1.778" layer="95" rot="R180"/>
</segment>
</net>
<net name="!IRQ" class="0">
<segment>
<pinref part="U$1" gate="A" pin="_IRQ"/>
<wire x1="45.72" y1="0" x2="30.48" y2="0" width="0.1524" layer="91"/>
<label x="30.48" y="0" size="1.778" layer="95" rot="R180"/>
</segment>
<segment>
<pinref part="B2" gate="G$1" pin="11"/>
<wire x1="-40.64" y1="-10.16" x2="-48.26" y2="-10.16" width="0.1524" layer="91"/>
<label x="-48.26" y="-10.16" size="1.778" layer="95" rot="R180"/>
</segment>
</net>
</nets>
</sheet>
</sheets>
</schematic>
</drawing>
<compatibility>
<note version="6.3" minversion="6.2.2" severity="warning">
Since Version 6.2.2 text objects can contain more than one line,
which will not be processed correctly with this version.
</note>
<note version="8.2" severity="warning">
Since Version 8.2, EAGLE supports online libraries. The ids
of those online libraries will not be understood (or retained)
with this version.
</note>
<note version="8.3" severity="warning">
Since Version 8.3, EAGLE supports URNs for individual library
assets (packages, symbols, and devices). The URNs of those assets
will not be understood (or retained) with this version.
</note>
<note version="8.3" severity="warning">
Since Version 8.3, EAGLE supports the association of 3D packages
with devices in libraries, schematics, and board files. Those 3D
packages will not be understood (or retained) with this version.
</note>
</compatibility>
</eagle>
